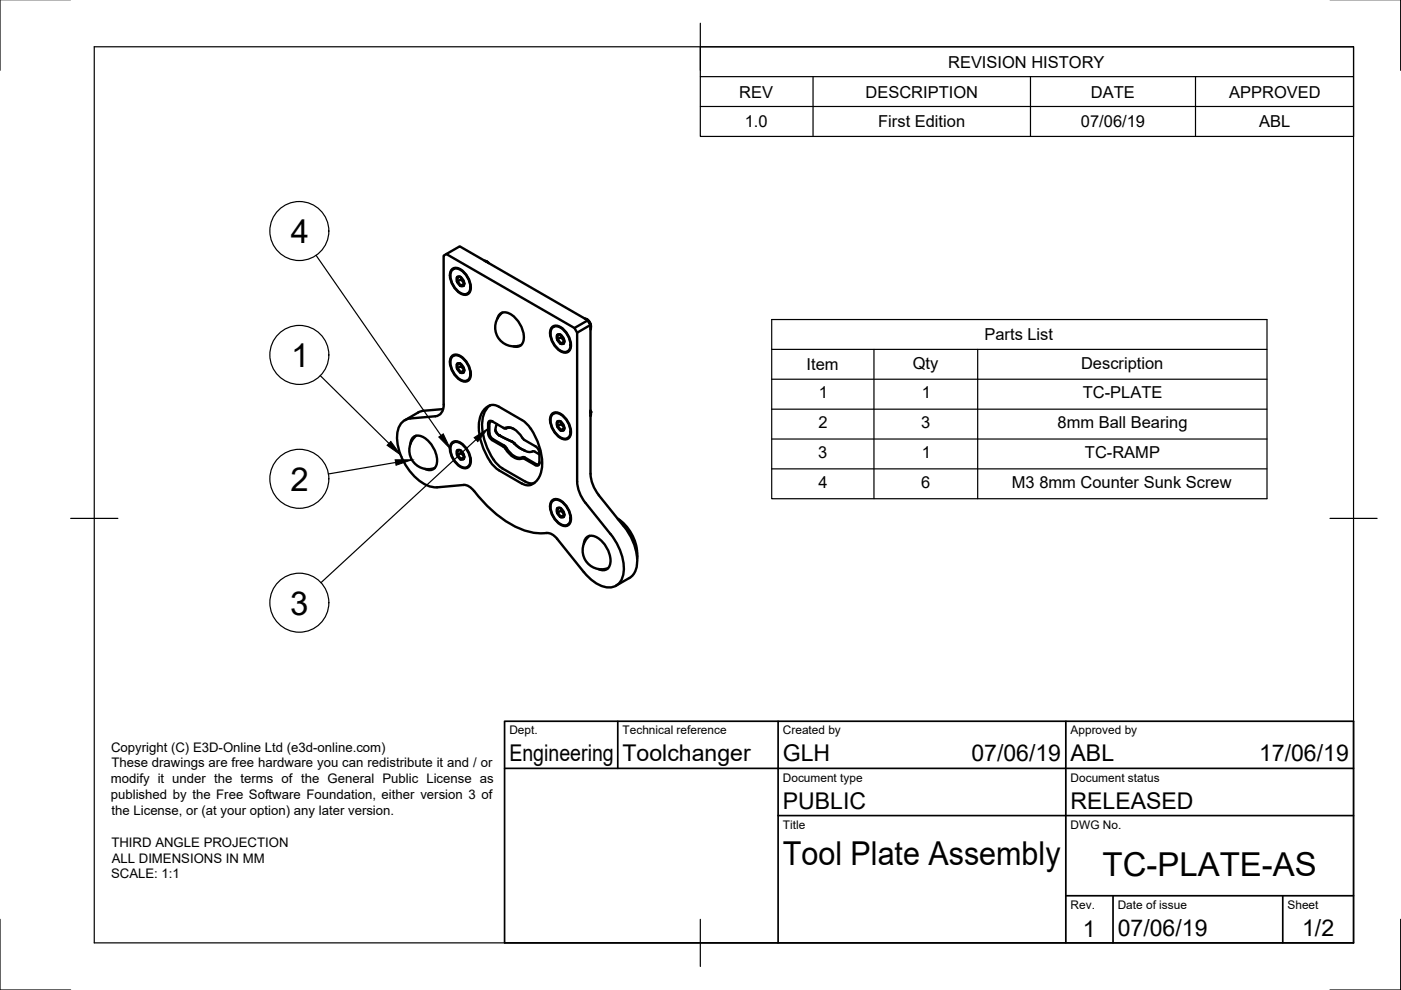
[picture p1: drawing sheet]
<svg xmlns="http://www.w3.org/2000/svg" width="297mm" height="210mm" viewBox="0 0 297 210" stroke-linecap="round" stroke-linejoin="round" font-family="sans-serif">
<!-- layer: Visible -->
<g fill="none" stroke="#000" stroke-width=".51">
<path d="M94.6 53.9l27.2 15.6M95.7 57.2a1.54 1.54 0 0 1 2.4 .2 4.1 4.1 0 0 1 1.4 4.7 1.54 1.54 0 0 1-2.4-.2 4.1 4.1 0 0 1-1.4-4.7zM95.8 57.4a1.47 1.47 0 0 1 2.3 .2 4 4 0 0 1 1.3 4.3 1.47 1.47 0 0 1-2.3-.2 4 4 0 0 1-1.3-4.3zM96.2 57l-.1 .1M96.9 59.7l.6 .6a.46 .46 0 0 0 .7 .2l.1 .1M96.9 59.7l.8-.5 .7 .9M96.9 59.7a.67 .67 0 0 1 .1-1 .67 .67 0 0 1 1 .4l.4 .8-.1 .6M96.9 59.7l.5 .7a.61 .61 0 0 0 .9 .1M97.6 58.7h-.4a.24 .24 0 0 0-.3 .1 .24 .24 0 0 0 .1 .3l-.1 .6M97.7 58.8v.4M102.7 55.3l.8 .4M102.9 55.4h.1"/>
<path d="M103.1 55.4l.5 .4M95.7 75.6a1.54 1.54 0 0 1 2.4 .2 4.1 4.1 0 0 1 1.4 4.6 1.54 1.54 0 0 1-2.4-.2 4.1 4.1 0 0 1-1.4-4.6zM95.8 75.8a1.47 1.47 0 0 1 2.3 .1 4 4 0 0 1 1.3 4.4 1.47 1.47 0 0 1-2.3-.2 4 4 0 0 1-1.3-4.3zM96.2 75.4l-.1 .1M96.9 77.2l.1 .6a.65 .65 0 0 0 .4 .8h.1a.46 .46 0 0 0 .7 .3h.1M96.9 78.1l.8-.5 .7 .9-.8 .5M96.9 78.1l.5 .7a.61 .61 0 0 0 .9 .1M96.9 77.2a.98 .98 0 0 1 1.4 .8l.1 .5-.1 .4M96.9 77.2l-.1 .4 .1 .5M97.6 77.1l-.7 .1M97.7 77.2v.4M98.4 78.5l-.1 .4"/>
<path d="M98.4 60.1l-.1 .5M98.4 60.1l-.8 .5M99.2 62.2l-.1 .1M105.5 67.5a1.58 1.58 0 0 1 2.4-1.1 5.8 5.8 0 0 1 3 6.1 1.51 1.51 0 0 1-2 .9M106.5 66.3a4 4 0 0 0-1 5.1 4 4 0 0 0 5 1.8M116.9 69.5a1.54 1.54 0 0 1 2.4 .2 4.1 4.1 0 0 1 1.5 4.6 1.54 1.54 0 0 1-2.5-.2 4.1 4.1 0 0 1-1.4-4.6zM117 69.6a1.47 1.47 0 0 1 2.3 .2 4 4 0 0 1 1.4 4.4 1.47 1.47 0 0 1-2.3-.2 4 4 0 0 1-1.4-4.4zM117.4 69.3h-.1M118.1 72l.9-.5 .6 .8M118.8 71h-.4a.24 .24 0 0 0-.3 .1 .24 .24 0 0 0 .1 .3v.2a.57 .57 0 0 0 .4 .8l.1 .1a.44 .44 0 0 0 .7 .3h.1l.1-.5M118.8 71a1.36 1.36 0 0 1 .6 1.9l-.8-.2-.5-.7M118.8 71l-.2-.1a.68 .68 0 0 0-.5 1.1"/>
<path d="M119 71.1v.4M119.6 72.4l-.8 .5M120.4 74.5h-.1M122.4 70.5v32.2l.3 1.4 1 1.9 5.7 7.2a11.4 11.4 0 0 1 2.7 8.7 3.2 3.2 0 0 1-4.9 2.2 9.7 9.7 0 0 1-3.4-2.8l-5.7-7.1a2.87 2.87 0 0 0-3.2-1.1 16.8 16.8 0 0 1-11.2-5.4l-3.2-3.6M122.4 70.5l2.8-1.6v31.5l.4 2 .5 1.3 .9 1.3M124 67.5l.3 .1 .6 .5 .3 .7 .1 .5M124.1 67.6l.1 .1M124.4 67.7h.1M124.5 67.7a1.77 1.77 0 0 1 .8 1.5M124.6 67.9l-27.1-15.7-2.9 1.7-.5 .3v31.5a2.18 2.18 0 0 1-1.8 2.6M124.8 68.2l.4 .6M124.8 68.2l.3 .6"/>
<path d="M125.2 69l.1 .4M125.2 69.1v.7M125.2 68.9l-.6-1-2.8 1.6 .6 1M125.2 69h.1M125.3 69.4l-.1 .4M87 94.1a1.71 1.71 0 0 1 1-1.7 1.71 1.71 0 0 1 1.9 .4 5.7 5.7 0 0 1 2.5 6 1.58 1.58 0 0 1-2.3 .6M88.2 92.4a4 4 0 0 0-.9 5.1 4 4 0 0 0 4.9 1.7M92.3 88.3l-5.3 .4a3.3 3.3 0 0 0-2.8 3.4 12.2 12.2 0 0 0 6.1 10.7l.8 .3 1.6 .2 5.6-.5a2.66 2.66 0 0 1 2.2 1.3M94 86.7l-4.8 .5-3.4 1.9M95.7 94a1.54 1.54 0 0 1 2.4 .2 4.1 4.1 0 0 1 1.4 4.6 1.54 1.54 0 0 1-2.4-.2 4.1 4.1 0 0 1-1.4-4.6zM95.8 94.1a1.47 1.47 0 0 1 2.3 .2 4 4 0 0 1 1.3 4.4 1.47 1.47 0 0 1-2.3-.2 4 4 0 0 1-1.3-4.4zM96.2 93.8h-.1"/>
<path d="M96.9 95.5a.98 .98 0 0 1 1.4 .9 .67 .67 0 0 1-.1 1 .67 .67 0 0 1-1-.4l-.4-.8zM97.6 95.5h-.4a.24 .24 0 0 0-.3 .1 .24 .24 0 0 0 .1 .3v.3a.56 .56 0 0 0 .4 .7l.1 .1a.46 .46 0 0 0 .7 .3h.1l.1-.5-.7-.8-.8 .5M97.7 95.6v.4M98.4 96.9l-.8 .5M99.2 99h-.1M99.2 80.6h-.1M103.5 89.8v2.1M103.5 89.8l.1-.3 .4-.3 2.7 1.5 .7 .1M103.5 91.8l.2 .7 .6 .8M103.8 86a6.2 6.2 0 0 0-1.4 6.2l1 3 1.2 2.2M104.3 93.3l2.4 1.4M104.5 89.4l-.3-.1-.4 .2v2.3a1.57 1.57 0 0 0 .7 1.3l2.6 1.5 .3 .4"/>
<path d="M104.7 97.4l.6 .9 1.2 1M105 91.1l.4 .8 .6 .5M105.3 89.9l-.3 1.4 .3 .5 .3 .4 2.9 1.4 1.3 1.2 1.5 .8M105.8 86.2l4.9 2.9a11.7 11.7 0 0 1 4.2 8.4 5 5 0 0 1-2.4 5.3M105.8 99.7l4.9 2.8M105.8 86.2a2.28 2.28 0 0 0-3.3 .8 8.4 8.4 0 0 0-.2 7.6 9.8 9.8 0 0 0 3.5 5.1M106 92.4h.1M106 92.4l2.8 1.3 1.1 1.1 .8 .5M106.5 99.3l4.9 2.8M106.7 94.7l.2 .1a4.7 4.7 0 0 0 3.4 2.5l.4-.1M106.7 90.7l.2 .1a2.43 2.43 0 0 1 2.9 .8l1.3 1.7 2.4 1.3 .5 .5 .4 1v2M107.4 90.8l.6-.1 1 .3"/>
<path d="M107.4 95a3.6 3.6 0 0 0 3 2.1l.5-.2 .4 .1M110.7 97.2l.4 .1 2.8 1.4 .4-.2 .1-.4M111 95.4a2.27 2.27 0 0 0 2.2 .3l1.2 .6M111.3 97l2.4 1.4M114.4 98l-.2 .4h-.5M116.9 87.9a1.54 1.54 0 0 1 2.4 .2 4.1 4.1 0 0 1 1.5 4.6 1.54 1.54 0 0 1-2.5-.2 4.1 4.1 0 0 1-1.4-4.6zM117 88a1.47 1.47 0 0 1 2.3 .2 4 4 0 0 1 1.4 4.4 1.47 1.47 0 0 1-2.3-.2 4 4 0 0 1-1.4-4.4zM117.4 87.6l-.1 .1M118.1 90.4l.6 .5a.44 .44 0 0 0 .7 .3h.1M118.1 90.4l.9-.5 .6 .8-.1 .5M118.1 90.4l.7 .8M118.8 89.4l-.4-.1a.22 .22 0 0 0-.3 .1 .22 .22 0 0 0 .1 .3l-.1 .7"/>
<path d="M118.8 89.4a1.56 1.56 0 0 1 .7 1.8M118.8 89.4l-.2-.1a.68 .68 0 0 0-.5 1.1M119 89.4v.5M119.5 91.2l-.1 .1-.6-.1M119.6 90.8l-.8 .4M120.4 92.8l-.1 .1M125.2 87l.1 .6M125.2 87.3v.9v-.7M125.2 87.1l.1 .6M110.7 102.5l.8 .3h1M111.4 102.1l1.2 .4 .7-.1M116.9 106.3a1.54 1.54 0 0 1 2.4 .2 4.1 4.1 0 0 1 1.5 4.6 1.54 1.54 0 0 1-2.5-.2 4.1 4.1 0 0 1-1.4-4.6z"/>
<path d="M117 106.4a1.47 1.47 0 0 1 2.3 .2 4 4 0 0 1 1.4 4.4 1.47 1.47 0 0 1-2.3-.2 4 4 0 0 1-1.4-4.4zM117.4 106l-.1 .1M118.8 107.7h-.4a.24 .24 0 0 0-.3 .1 .24 .24 0 0 0 .1 .4v.2a.76 .76 0 0 0 .5 .9 .48 .48 0 0 0 .8 .2l.1-.4-.6-.8-.9 .4M118.8 107.7a1.36 1.36 0 0 1 .6 2l-.6-.1M118.8 107.7l-.2-.1a.68 .68 0 0 0-.5 1.1l.7 .9M119 107.8v.5M119.6 109.1l-.8 .5M120.4 111.2l-.1 .1M123.8 115.3a1.71 1.71 0 0 1 1-1.6 1.71 1.71 0 0 1 1.9 .3 5.7 5.7 0 0 1 2.5 6 1.58 1.58 0 0 1-2.3 .7M125 113.6a4 4 0 0 0-.9 5.1 4 4 0 0 0 4.8 1.8M127 105l5.2 6.6M130.9 110a9.4 9.4 0 0 1 4.2 7.2"/>
<path d="M131.1 110.2a10.9 10.9 0 0 1 4 8.2M132.3 111.6a11.2 11.2 0 0 1 2.6 8.9 3.3 3.3 0 0 1-1.4 2.1M135.1 117.3v.8M133.4 122.5l-2.8 1.7"/>
</g>
<g fill="#000">
<circle cx="105.8" cy="92.3" r=".25"/>
<circle cx="125.2" cy="87.3" r=".25"/>
</g>
<!-- layer: Border -->
<path d="M0 -.1v15M297 -.1v15M20 9.9h267v190h-267zM148.5 4.9v10M15 109.9h10M282 109.9h10M0 194.9v15h15M148.5 194.9v10M297 194.9v15h-15" fill="none" stroke="#000" stroke-width=".25"/>
<!-- layer: TitleBlock -->
<path d="M107 152.9h180v47h-180zM131 152.9v10M165 152.9v47M226 152.9v47M107 162.9h180M165 172.9h122M226 189.9h61M236 189.9v10M272 189.9v10" fill="none" stroke="#000" stroke-width=".36"/>
<!-- layer: BOM -->
<g fill="none" stroke="#000" stroke-width=".25">
<path d="M148.5 9.9h138.5v19h-138.5zM148.5 16.2h138.5M172.4 16.2v12.7M218.5 16.2v12.7M253.5 16.2v12.7M148.5 22.6h138.5M67 54.1l26.5 38.2M67.9 79.6l14.6 14.4M163.6 67.7h105v38h-105zM163.6 74.1h105M185.3 74.1v31.6M207.3 74.1v31.6"/>
<path d="M83.9 98.1l-14.3 2.4M100.9 93.2l-32.8 30.3M163.6 80.4h105M163.6 86.8h105M163.6 93.1h105M163.6 99.4h105"/>
<circle cx="63.5" cy="49" r="6.3"/>
<circle cx="63.5" cy="75.3" r="6.3"/>
<circle cx="63.5" cy="101.5" r="6.3"/>
<circle cx="63.5" cy="127.8" r="6.3"/>
</g>
<path d="M82.9 93.6l2.1 2.9-2.9-2.1zM83.8 97.5h3.5l-3.3 1.2zM93 92.7l1-.7 1.5 3.2zM100.5 92.8l3-2-2.2 2.8z" fill="#000" stroke="#000" stroke-width=".21"/>
<g font-size="7">
<text x="61.6" y="51.5">4</text>
<text x="61.8" y="77.8">1</text>
<text x="61.6" y="104">2</text>
<text x="61.5" y="130.3">3</text>
<text x="166" y="183.4">Tool Plate Assembly</text>
<text x="233.8" y="185.8">TC-PLATE-AS</text>
</g>
<g font-size="4.9">
<text x="108" y="161.4">Engineering</text>
<text x="132" y="161.4">Toolchanger</text>
<text x="166" y="161.4">GLH</text>
<text x="206" y="161.4">07/06/19</text>
<text x="227" y="161.4">ABL</text>
<text x="267" y="161.4">17/06/19</text>
<text x="166" y="171.4">PUBLIC</text>
<text x="227" y="171.4">RELEASED</text>
<text x="229.6" y="198.6">1</text>
<text x="237" y="198.4">07/06/19</text>
<text x="276.1" y="198.6">1/2</text>
</g>
<g font-size="3.5">
<text x="201" y="14.3">REVISION HISTORY</text>
<text x="156.7" y="20.7">REV</text>
<text x="183.5" y="20.7">DESCRIPTION</text>
<text x="231.3" y="20.7">DATE</text>
<text x="260.6" y="20.7">APPROVED</text>
<text x="157.9" y="27">1.0</text>
<text x="186.2" y="27">First Edition</text>
<text x="229.2" y="27">07/06/19</text>
<text x="267" y="27">ABL</text>
<text x="208.7" y="72.2">Parts List</text>
<text x="171" y="78.5">Item</text>
<text x="193.5" y="78.1">Qty</text>
<text x="229.2" y="78.1">Description</text>
<text x="173.6" y="84.4">1</text>
<text x="195.5" y="84.4">1</text>
<text x="229.6" y="84.4">TC-PLATE</text>
<text x="173.5" y="90.8">2</text>
<text x="195.3" y="90.8">3</text>
<text x="224.2" y="90.8">8mm Ball Bearing</text>
<text x="173.5" y="97.1">3</text>
<text x="195.5" y="97.1">1</text>
<text x="230" y="97.1">TC-RAMP</text>
<text x="173.5" y="103.4">4</text>
<text x="195.3" y="103.4">6</text>
<text x="214.5" y="103.5">M3 8mm Counter Sunk Screw</text>
</g>
<g font-size="2.8">
<text x="23.5" y="159.4">Copyright (C) E3D-Online Ltd (e3d-online.com)</text>
<text x="23.5" y="166.1">modify it under the terms of the General Public License as</text>
<text x="23.6" y="162.7">These drawings are free hardware you can redistribute it and / or</text>
<text x="23.5" y="169.5">published by the Free Software Foundation, either version 3 of</text>
<text x="23.6" y="172.8">the License, or (at your option) any later version.</text>
<text x="23.6" y="179.5">THIRD ANGLE PROJECTION</text>
<text x="23.7" y="182.9">ALL DIMENSIONS IN MM</text>
<text x="23.6" y="186.3">SCALE: 1:1</text>
</g>
<g font-size="2.5">
<text x="108" y="155.7">Dept.</text>
<text x="132" y="155.7">Technical reference</text>
<text x="166" y="155.7">Created by</text>
<text x="227" y="155.7">Approved by</text>
<text x="166" y="165.7">Document type</text>
<text x="227" y="165.7">Document status</text>
<text x="166" y="175.7">Title</text>
<text x="227" y="175.7">DWG No.</text>
<text x="227" y="192.7">Rev.</text>
<text x="237" y="192.7">Date of issue</text>
<text x="273" y="192.7">Sheet</text>
</g>
</svg>
